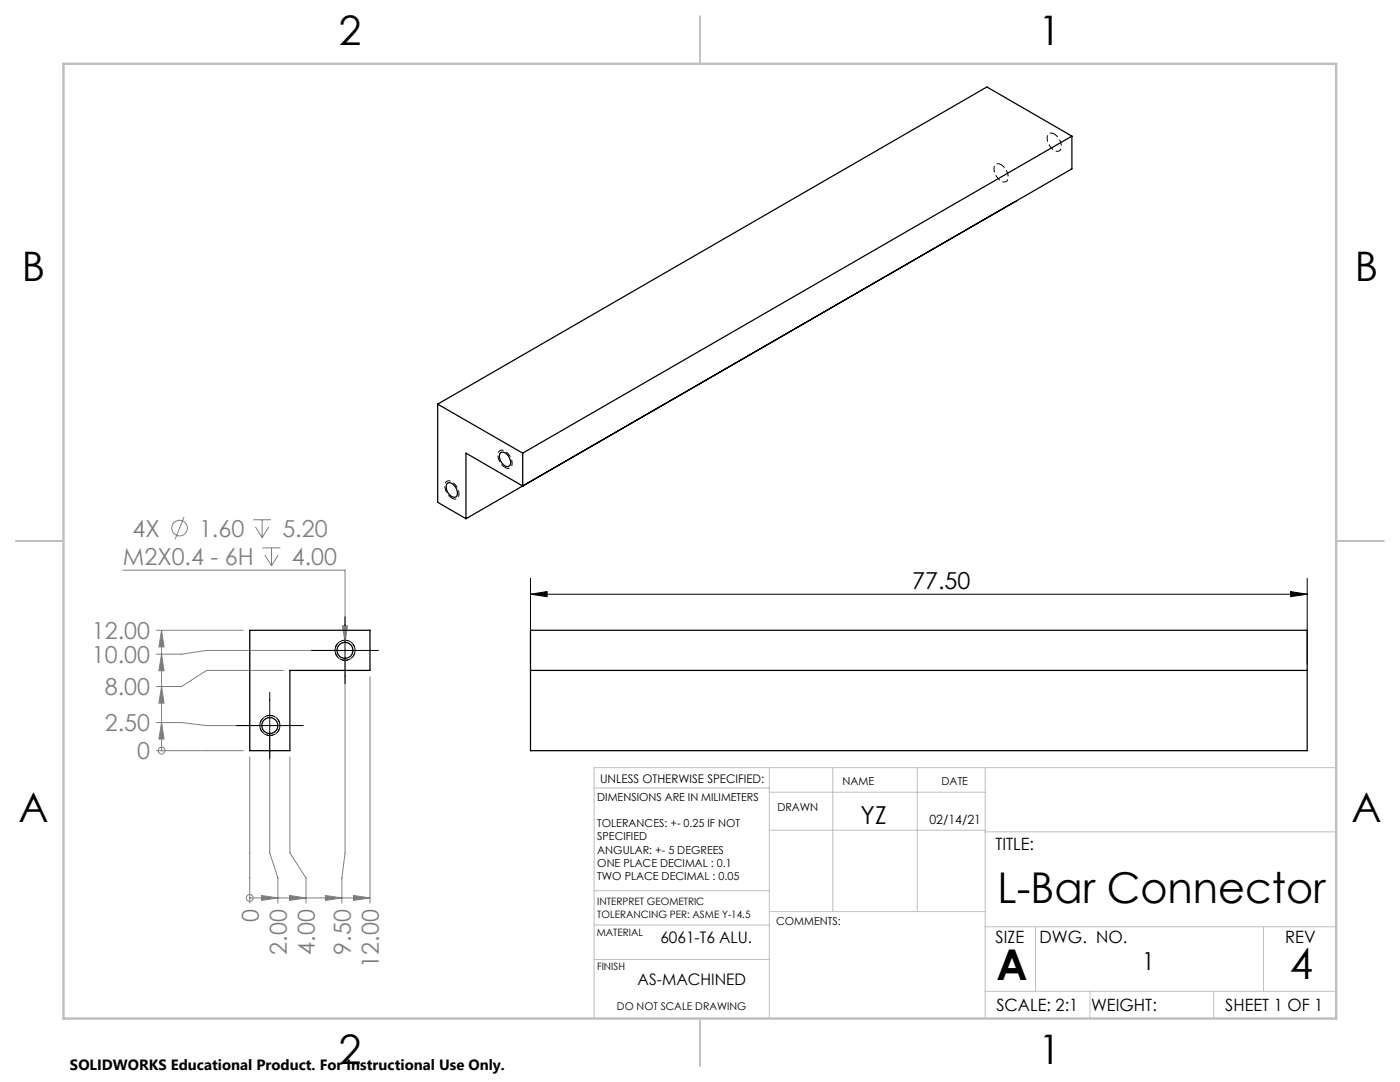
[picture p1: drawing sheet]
<svg xmlns="http://www.w3.org/2000/svg" width="279mm" height="216mm" viewBox="0 0 279 216" stroke-linecap="round" stroke-linejoin="round" font-family="sans-serif">
<g fill="none" stroke="#808080" stroke-width=".2">
<path d="M24.5 113.8h44.4v14.4M36.7 103.2l-1.7 4.4M50.5 103.7h3.6M51 105.1l1.3 2.2M52.3 103.7v3.6M52.4 109.3h3.6M52.8 110.7l1.4 2.2M53.7 105.1l-1.4 2.2M54.2 109.3v3.6M55.5 110.7l-1.3 2.2M31.2 125.8h17.4M32.2 125.8v24"/>
<path d="M32.2 137l.5 3.3h-1zM32.2 130.5l.5 3.3h-1zM32.2 125.8l.5 3.3h-1zM56.6 133.8h-15.4l-5 3.2h-5M67.6 129.8h-26.4l-5 .7h-5M68.3 124.9h1.1l-.5 3.3zM68.9 131.1v39.1l-.7 5v5M73.8 135v45.2M31.2 149.8h17.4M31.2 144.2h5l5 .6h11.4M32.2 149.8h.1M32.2 144.2l.5 3.3h-1z"/>
<path d="M49.8 151.1v29.1M53.8 146v24.2l1.7 5v5M57.9 151.1v19.1l3.2 5v5M49.8 179.2h.1M49.8 179.2h24M52.2 178.7l3.3 .5-3.3 .5zM57.8 178.7l3.3 .5-3.3 .5zM64.9 178.7l3.3 .5-3.3 .5zM70.6 178.7l3.2 .5-3.2 .5z"/>
<circle cx="35.8" cy="105.4" r="1.55"/>
<circle cx="32.2" cy="149.8" r=".68"/>
<circle cx="49.8" cy="179.2" r=".69"/>
</g>
<path d="M105.9 118.6l3.3-.6v1.1zM105.9 115.4v17.1M105.9 118.6h155M257.6 118l3.3 .6-3.3 .5zM260.9 115.4v17.1M53.8 138.1v13.3M62.2 129.8h13.3M68.9 123.1v13.4M47.2 144.8h13.3" fill="none" stroke="#000" stroke-width=".2"/>
<path d="M68.9 127.8a2 2 0 0 0-1.8 2.9 2 2 0 0 0 3.4 .2 2 2 0 0 0-1.4-3.1h-.2M68.9 131.8a2 2 0 0 1-1.8-3 2 2 0 0 1 3.4-.2 2 2 0 0 1-1.4 3.1l-.2 .1M53.9 142.8a2 2 0 0 0-1.8 2.9 2 2 0 0 0 3.4 .2 2 2 0 0 0-1.4-3.1h-.2M53.9 146.8a2 2 0 0 1-1.8-3 2 2 0 0 1 3.4-.2 2 2 0 0 1-1.4 3.1l-.2 .1" fill="none" stroke="#000" stroke-width=".2" stroke-dasharray="1.3 .6" stroke-dashoffset=".1" stroke-linecap="butt"/>
<path d="M199.8 32.9a.94 .94 0 0 0-1.2 0 .94 .94 0 0 0-.2 1.2 2.35 2.35 0 0 0 2.3 2.2 1.84 1.84 0 0 0-.1-2.7l-.8-.7M210.4 26.7a.94 .94 0 0 0-1.2 .1 .94 .94 0 0 0-.2 1.2 2.35 2.35 0 0 0 2.3 2.1 1.84 1.84 0 0 0-.1-2.6l-.8-.8M90.2 99.4a2.54 2.54 0 0 1-1.1-3.3 1.54 1.54 0 0 1 2 1 1.78 1.78 0 0 1 0 2.4l-.5 .1-.4-.2M100.8 93.3a2.54 2.54 0 0 1-1.1-3.3 1.54 1.54 0 0 1 2 .9 1.78 1.78 0 0 1 0 2.5h-.5l-.4-.1" fill="none" stroke="#000" stroke-width=".2" stroke-dasharray="1.3 .6" stroke-dashoffset=".4" stroke-linecap="butt"/>
<g fill="none" stroke="#c0c0c0" stroke-width=".2">
<path d="M118.6 157.2h34.9M153.5 153.2v50M153.5 158.1h43.1M166.2 153.2v28.7M183.1 153.2v28.7M196.6 153.2v50M266.7 153.2h-148.1v50M118.6 177.7h35M153.5 165.7h43.1M196.6 166h70.1M118.6 191.5h34.9M118.6 184.6h35"/>
<path d="M153.6 181.9h43M196.6 197.8h70.1M196.6 184.9h70.1M206.7 184.9v12.9M217.5 197.8v5.4M242.2 197.8v5.4M252.2 184.9v12.9"/>
</g>
<path d="M139.7 3.2v9.5M3.1 107.9h9.6M266.7 107.9h9.5M139.7 203.2v9.6" fill="none" stroke="#c0c0c0" stroke-width=".25"/>
<path d="M12.7 12.7h254v190.5h-254z" fill="none" stroke="#c0c0c0" stroke-width=".5"/>
<g fill="#808080">
<path d="M32.2 144.2l.5 3.3h-1zM32.2 137l.5 3.3h-1zM32.2 130.5l.5 3.3h-1zM32.2 125.8l.5 3.3h-1z"/>
<path d="M52.2 178.7l3.3 .5-3.3 .5zM57.8 178.7l3.3 .5-3.3 .5zM64.9 178.7l3.3 .5-3.3 .5zM70.6 178.7l3.2 .5-3.2 .5z"/>
</g>
<path d="M257.6 118l3.3 .6-3.3 .5zM105.9 118.6l3.3-.6v1.1z" fill="#000"/>
<path d="M68.3 124.9h1.1l-.5 3.3z" fill="#808080"/>
<g fill="none" stroke="#000" stroke-width=".25">
<path d="M213.9 27.2v6.5l-109.6 63.3M213.9 27.2l-109.6 63.2M213.9 27.2l-16.9-9.8-109.7 63.2M202.6 40.2h.1M202.6 40.2l-109.6 63.3M87.3 80.6l17 9.8M87.3 80.6v19.6l5.7 3.3M89.2 96.6a1 1 0 0 1 1.5 .4l.6 1.1a.8 .8 0 0 1-.3 1.1 .8 .8 0 0 1-1.1-.3l-.7-1-.2-.8zM99.8 90.5a1.02 1.02 0 0 1 1.6 .3l.2 .4a1.19 1.19 0 0 1-.2 1.9 2.06 2.06 0 0 1-1.6-2.6zM104.3 90.4v6.6M104.3 97l-11.3-6.6v13.1M49.8 125.8h24v8h-15.9v16h-8.1z"/>
<path d="M105.9 125.8h155v24h-155zM105.9 133.8h155"/>
<circle cx="68.8" cy="129.8" r="1.6"/>
<circle cx="53.9" cy="144.8" r="1.59"/>
</g>
<g font-size="8.5">
<text x="199.1" y="180.2">L-Bar Connector</text>
<text x="198.9" y="195.5">A</text>
<text x="257.4" y="195.4">4</text>
</g>
<g font-size="8.1">
<text x="67.6" y="8.9">2</text>
<text x="207.3" y="8.9">1</text>
<text x="4.4" y="56.2">B</text>
<text x="270.4" y="56.2">B</text>
<text x="3.7" y="164.1">A</text>
<text x="269.7" y="164.1">A</text>
<text x="67.6" y="212.4">2</text>
<text x="207.3" y="212.4">1</text>
</g>
<g font-size="4.9">
<text x="171.8" y="164.4">YZ</text>
<text x="227.9" y="193.5">1</text>
</g>
<g font-size="4.7" fill="#808080">
<text x="26.4" y="107.1">4X</text>
<text x="39.7" y="107.1">1.60</text>
<text x="56.4" y="107.1">5.20</text>
<text x="24.5" y="112.7">M2X0.4 - 6H</text>
<text x="58.2" y="112.7">4.00</text>
<text x="18.3" y="127.5">12.00</text>
<text x="18.3" y="132.3">10.00</text>
<text x="20.9" y="138.7">8.00</text>
<text x="20.9" y="145.9">2.50</text>
<text x="27.4" y="151.5">0</text>
<text x="51.6" y="184.1" transform="rotate(-90 51.6 184.1)">0</text>
<text x="57.2" y="190.5" transform="rotate(-90 57.2 190.5)">2.00</text>
<text x="62.9" y="190.5" transform="rotate(-90 62.9 190.5)">4.00</text>
<text x="70" y="190.5" transform="rotate(-90 70 190.5)">9.50</text>
<text x="75.6" y="193.1" transform="rotate(-90 75.6 193.1)">12.00</text>
</g>
<text font-size="4.7" x="182" y="117.5">77.50</text>
<g font-size="3.4">
<text x="198.7" y="169.7">TITLE:</text>
<text x="198.7" y="188.1">SIZE</text>
<text x="207.5" y="188.1">DWG. NO.</text>
<text x="256.5" y="188.2">REV</text>
<text x="198.8" y="201.7">SCALE: 2:1</text>
<text x="217.7" y="201.8">WEIGHT:</text>
<text x="244.5" y="201.7">SHEET 1 OF 1</text>
</g>
<g font-size="3.2">
<text x="131.8" y="188.1">6061-T6 ALU.</text>
<text x="127.3" y="196.6">AS-MACHINED</text>
</g>
<text font-size="3" x="14" y="213.5">SOLIDWORKS Educational Product. For Instructional Use Only.</text>
<text font-size="2.5" x="185.5" y="164.4">02/14/21</text>
<text font-size="2.4" x="119.8" y="156.2">UNLESS OTHERWISE SPECIFIED:</text>
<g font-size="2.2">
<text x="119.2" y="159.7">DIMENSIONS ARE IN MILIMETERS</text>
<text x="155.1" y="161.8">DRAWN</text>
<text x="168.2" y="156.7">NAME</text>
<text x="187.9" y="156.7">DATE</text>
<text x="119.2" y="165">TOLERANCES: +- 0.25 IF NOT</text>
<text x="119.2" y="167.7">SPECIFIED</text>
<text x="119.2" y="170.3">ANGULAR: +- 5 DEGREES</text>
<text x="119.2" y="173">ONE PLACE DECIMAL : 0.1</text>
<text x="119.2" y="175.6">TWO PLACE DECIMAL : 0.05</text>
<text x="154.9" y="184.6">COMMENTS:</text>
</g>
<text font-size="2.1" x="123.1" y="201.6">DO NOT SCALE DRAWING</text>
<g font-size="2">
<text x="119.2" y="180.6">INTERPRET GEOMETRIC</text>
<text x="119.2" y="183.1">TOLERANCING PER: ASME Y-14.5</text>
<text x="119.1" y="186.7">MATERIAL</text>
<text x="119.1" y="193.5">FINISH</text>
</g>
</svg>
